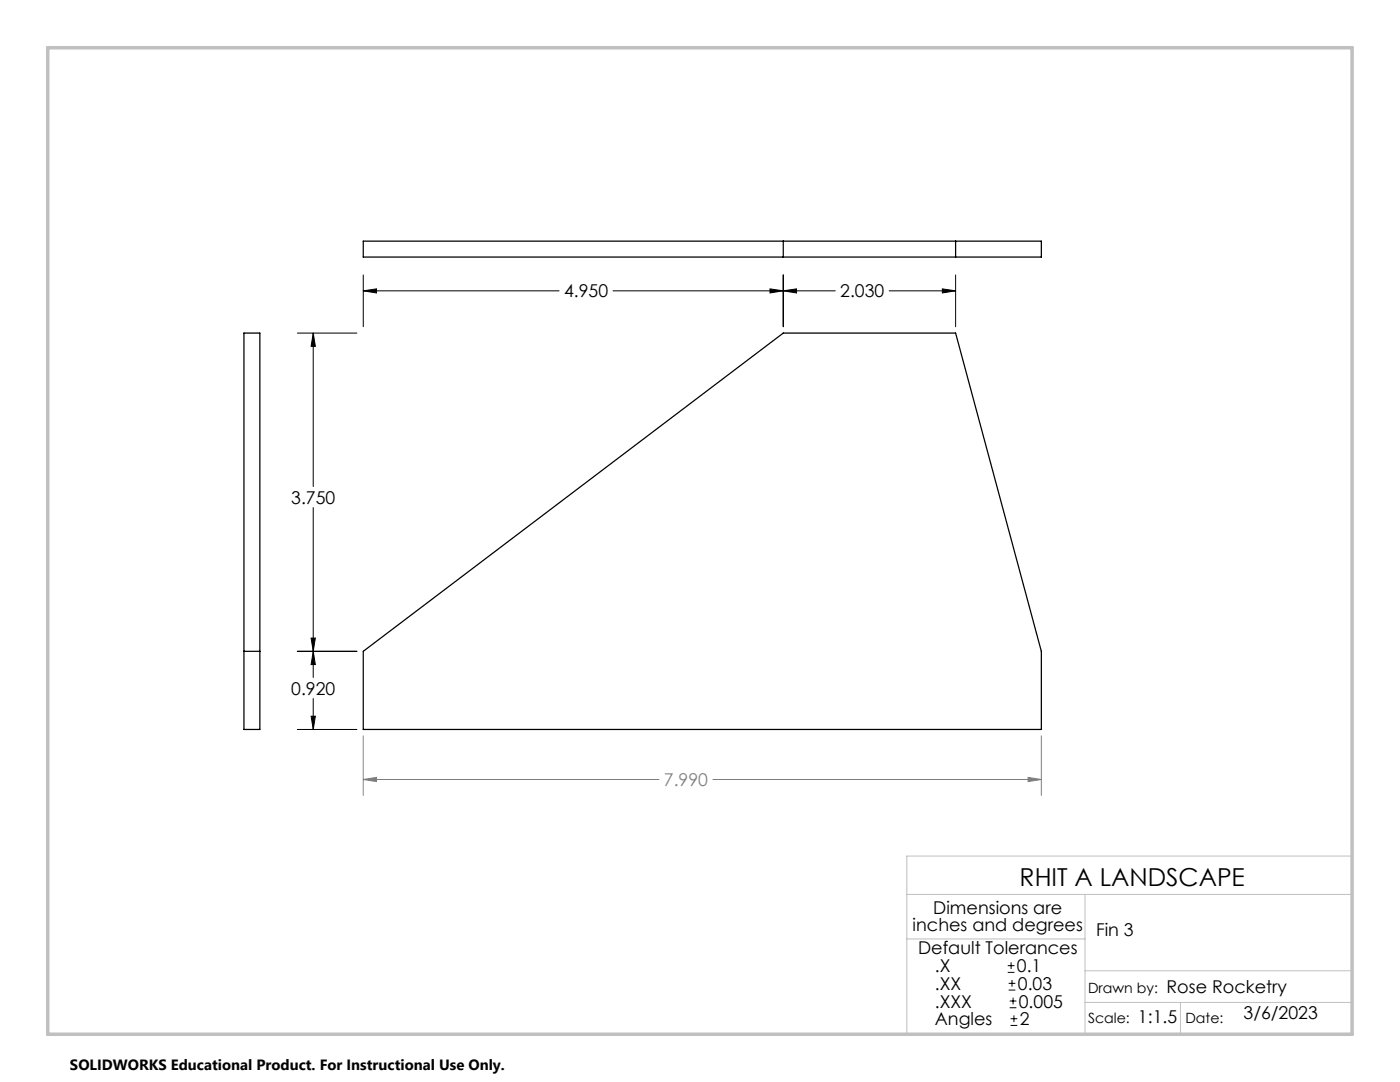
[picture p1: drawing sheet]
<svg xmlns="http://www.w3.org/2000/svg" width="279mm" height="216mm" viewBox="0 0 279 216" stroke-linecap="round" stroke-linejoin="round" font-family="sans-serif">
<path d="M72.5 48.1h135.3v3.2h-135.3zM156.3 48.1v3.2M190.7 48.1v3.2M48.7 66.5h3.2v79.1h-3.2zM48.7 130h3.2M72.5 130l83.8-63.5h34.4l17.1 63.5v15.6h-135.3z" fill="none" stroke="#000" stroke-width=".25"/>
<g fill="none" stroke="#000" stroke-width=".2">
<path d="M72.5 58h39.1M72.5 54.9v10.3M72.5 58l2.6-.4v.9zM122.3 58h44.4M153.7 57.6l2.6 .4-2.6 .5zM156.3 54.9v10.3M156.3 58l2.7-.4v.9zM177.4 58h13.3M188.1 57.6l2.6 .4-2.6 .5zM190.7 54.9v10.3M59.3 66.5h11.9M62.5 66.5v30.6"/>
<path d="M62.5 66.5l.4 2.6h-.8zM62.5 101.3v33.9M59.3 130h11.9M62.1 127.3h.8l-.4 2.7zM62.5 139.4v6.2M62.5 130l.4 2.6h-.8zM59.3 145.6h11.9M62.1 142.9h.8l-.4 2.7zM201.1 194h1.4M201.1 192.7h1.4M201.3 197.6h1.3M201.3 196.2h1.3"/>
<path d="M201.5 199.7h1.3M201.8 192v1.4M202 195.5v1.4M202.2 199.1v1.3M201.5 201.1h1.3M201.7 204.6h1.3M201.7 203.3h1.3M202.4 202.6v1.3"/>
</g>
<path d="M72.5 155.5l2.6-.4v.9zM72.5 146.8v11.9M72.5 155.5h59M142.3 155.5h65.5M205.2 155.1l2.6 .4-2.6 .5zM207.8 146.8v11.9" fill="none" stroke="#808080" stroke-width=".2"/>
<path d="M181 178.5h88.8M181 170.8h88.8v35.6h-88.8zM216.5 178.5v27.9M181 187.4h35.5M216.5 193.7h53.3M216.5 200h53.3M235.6 200v6.4" fill="none" stroke="#c0c0c0" stroke-width=".2"/>
<path d="M9.5 9.5h260.3v196.9h-260.3z" fill="none" stroke="#c0c0c0" stroke-width=".7"/>
<path d="M62.1 142.9h.8l-.4 2.7zM62.5 130l.4 2.6h-.8zM156.3 58l2.7-.4v.9zM188.1 57.6l2.6 .4-2.6 .5zM62.1 127.3h.8l-.4 2.7zM62.5 66.5l.4 2.6h-.8zM72.5 58l2.6-.4v.9zM153.7 57.6l2.6 .4-2.6 .5z" fill="#000"/>
<path d="M205.2 155.1l2.6 .4-2.6 .5zM72.5 155.5l2.6-.4v.9z" fill="#808080"/>
<text font-size="4.9" x="203.5" y="176.7">RHIT A LANDSCAPE</text>
<g font-size="3.5">
<text x="112.6" y="59.4">4.950</text>
<text x="167.7" y="59.4">2.030</text>
<text x="58.1" y="100.5">3.750</text>
<text x="58.1" y="138.6">0.920</text>
<text x="182.1" y="185.9">inches and degrees</text>
<text x="186.3" y="182.3">Dimensions are</text>
<text x="183.2" y="190.3">Default Tolerances</text>
<text x="218.8" y="186.8">Fin 3</text>
<text x="186.6" y="197.5">.XX</text>
<text x="186.6" y="194">.X</text>
<text x="202.9" y="194">0.1</text>
<text x="203.1" y="197.5">0.03</text>
<text x="186.6" y="201.1">.XXX</text>
<text x="203.3" y="201.1">0.005</text>
<text x="232.8" y="198.1">Rose Rocketry</text>
<text x="248.2" y="203.3">3/6/2023</text>
<text x="186.6" y="204.6">Angles</text>
<text x="203.5" y="204.6">2</text>
<text x="227.1" y="204.1">1:1.5</text>
</g>
<text font-size="3.5" fill="#808080" x="132.5" y="156.9">7.990</text>
<text font-size="3" x="14" y="213.5">SOLIDWORKS Educational Product. For Instructional Use Only.</text>
<g font-size="2.8">
<text x="217.2" y="198.1">Drawn by:</text>
<text x="217.2" y="204.1">Scale:</text>
<text x="236.6" y="204.1">Date:</text>
</g>
</svg>
